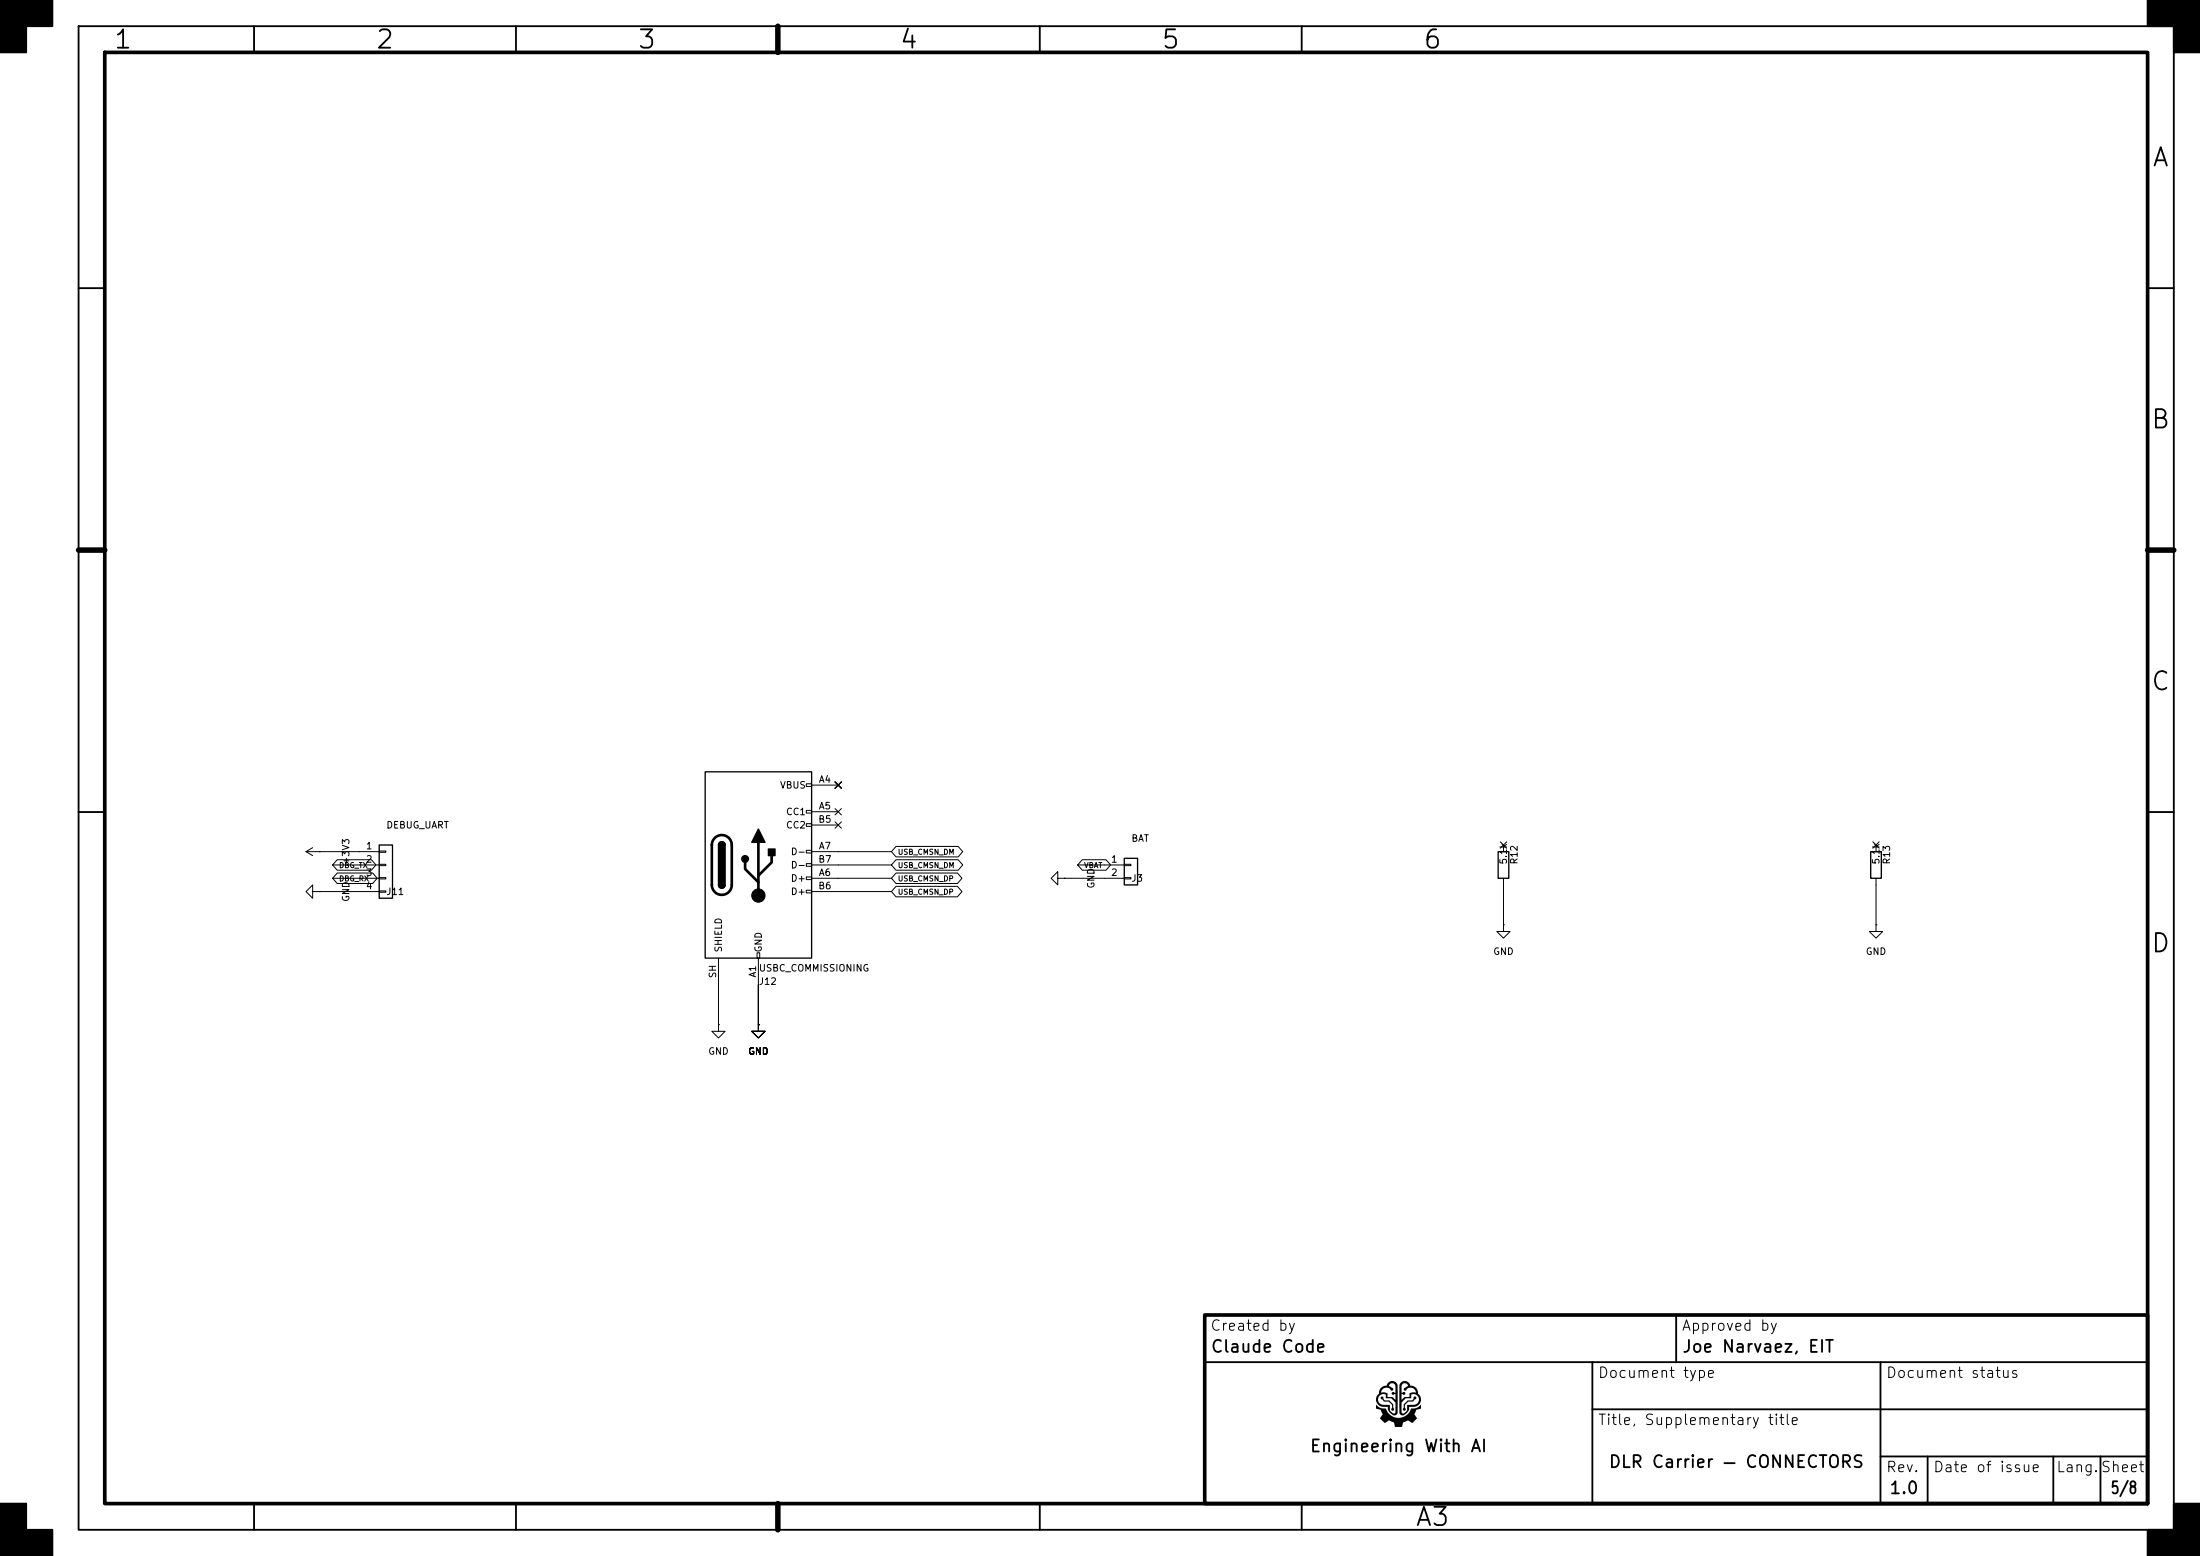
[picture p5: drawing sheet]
(kicad_sch
 (version 20250114)
 (generator "eeschema")
 (generator_version "9.0")
 (paper "A3")
 (title_block
  (title "DLR Carrier — CONNECTORS")
  (rev "1.0")
  (company "Engineering With AI"))
 (lib_symbols
  (symbol "Connector_Generic:Conn_01x04"
   (pin_names
    (offset 1.016) (hide yes)) (exclude_from_sim no) (in_bom yes) (on_board yes)
   (in_pos_files yes)
   (duplicate_pin_numbers_are_jumpers no)
   (property "Reference" "J" (at 0 5.08 0) (show_name no) (do_not_autoplace no) (effects (font (size 1.27 1.27))))
   (property "Value" "Conn_01x04" (at 0 -7.62 0) (show_name no) (do_not_autoplace no) (effects (font (size 1.27 1.27))))
   (property "Footprint" "" (at 0 0 0) (show_name no) (do_not_autoplace no) (hide yes) (effects (font (size 1.27 1.27))))
   (property "Datasheet" "" (at 0 0 0) (show_name no) (do_not_autoplace no) (hide yes) (effects (font (size 1.27 1.27))))
   (property "Description" "Generic connector, single row, 01x04, script generated (kicad-library-utils/schlib/autogen/connector/)" (at 0 0 0) (show_name no) (do_not_autoplace no) (hide yes) (effects (font (size 1.27 1.27))))
   (symbol "Conn_01x04_1_1"
    (rectangle (start -1.27 3.81) (end 1.27 -6.35) (stroke (width 0.254) (type default)) (fill (type background)))
    (rectangle (start -1.27 2.667) (end 0 2.413) (stroke (width 0.1524) (type default)) (fill (type none)))
    (rectangle (start -1.27 0.127) (end 0 -0.127) (stroke (width 0.1524) (type default)) (fill (type none)))
    (rectangle (start -1.27 -2.413) (end 0 -2.667) (stroke (width 0.1524) (type default)) (fill (type none)))
    (rectangle (start -1.27 -4.953) (end 0 -5.207) (stroke (width 0.1524) (type default)) (fill (type none)))
    (pin passive line (at -5.08 2.54 0) (length 3.81) (name "Pin_1" (effects (font (size 1.27 1.27)))) (number "1" (effects (font (size 1.27 1.27)))))
    (pin passive line (at -5.08 0 0) (length 3.81) (name "Pin_2" (effects (font (size 1.27 1.27)))) (number "2" (effects (font (size 1.27 1.27)))))
    (pin passive line (at -5.08 -2.54 0) (length 3.81) (name "Pin_3" (effects (font (size 1.27 1.27)))) (number "3" (effects (font (size 1.27 1.27)))))
    (pin passive line (at -5.08 -5.08 0) (length 3.81) (name "Pin_4" (effects (font (size 1.27 1.27)))) (number "4" (effects (font (size 1.27 1.27))))))
   (embedded_fonts no))
  (symbol "Connector:USB_C_Receptacle_USB2.0_14P"
   (pin_names
    (offset 1.016)) (exclude_from_sim no) (in_bom yes) (on_board yes)
   (in_pos_files yes)
   (duplicate_pin_numbers_are_jumpers no)
   (property "Reference" "J" (at 0 22.225 0) (show_name no) (do_not_autoplace no) (effects (font (size 1.27 1.27))))
   (property "Value" "USB_C_Receptacle_USB2.0_14P" (at 0 19.685 0) (show_name no) (do_not_autoplace no) (effects (font (size 1.27 1.27))))
   (property "Footprint" "" (at 3.81 0 0) (show_name no) (do_not_autoplace no) (hide yes) (effects (font (size 1.27 1.27))))
   (property "Datasheet" "https://www.usb.org/sites/default/files/documents/usb_type-c.zip" (at 3.81 0 0) (show_name no) (do_not_autoplace no) (hide yes) (effects (font (size 1.27 1.27))))
   (property "Description" "USB 2.0-only 14P Type-C Receptacle connector" (at 0 0 0) (show_name no) (do_not_autoplace no) (hide yes) (effects (font (size 1.27 1.27))))
   (symbol "USB_C_Receptacle_USB2.0_14P_0_0"
    (rectangle (start -0.254 -17.78) (end 0.254 -16.764) (stroke (width 0) (type default)) (fill (type none)))
    (rectangle (start 10.16 15.494) (end 9.144 14.986) (stroke (width 0) (type default)) (fill (type none)))
    (rectangle (start 10.16 10.414) (end 9.144 9.906) (stroke (width 0) (type default)) (fill (type none)))
    (rectangle (start 10.16 7.874) (end 9.144 7.366) (stroke (width 0) (type default)) (fill (type none)))
    (rectangle (start 10.16 2.794) (end 9.144 2.286) (stroke (width 0) (type default)) (fill (type none)))
    (rectangle (start 10.16 0.254) (end 9.144 -0.254) (stroke (width 0) (type default)) (fill (type none)))
    (rectangle (start 10.16 -2.286) (end 9.144 -2.794) (stroke (width 0) (type default)) (fill (type none)))
    (rectangle (start 10.16 -4.826) (end 9.144 -5.334) (stroke (width 0) (type default)) (fill (type none))))
   (symbol "USB_C_Receptacle_USB2.0_14P_0_1"
    (rectangle (start -10.16 17.78) (end 10.16 -17.78) (stroke (width 0.254) (type default)) (fill (type background)))
    (polyline (pts (xy -8.89 -3.81) (xy -8.89 3.81)) (stroke (width 0.508) (type default)) (fill (type none)))
    (rectangle (start -7.62 -3.81) (end -6.35 3.81) (stroke (width 0.254) (type default)) (fill (type outline)))
    (arc (start -7.62 3.81) (mid -6.985 4.4423) (end -6.35 3.81) (stroke (width 0.254) (type default)) (fill (type none)))
    (arc (start -7.62 3.81) (mid -6.985 4.4423) (end -6.35 3.81) (stroke (width 0.254) (type default)) (fill (type outline)))
    (arc (start -8.89 3.81) (mid -6.985 5.7067) (end -5.08 3.81) (stroke (width 0.508) (type default)) (fill (type none)))
    (arc (start -5.08 -3.81) (mid -6.985 -5.7067) (end -8.89 -3.81) (stroke (width 0.508) (type default)) (fill (type none)))
    (arc (start -6.35 -3.81) (mid -6.985 -4.4423) (end -7.62 -3.81) (stroke (width 0.254) (type default)) (fill (type none)))
    (arc (start -6.35 -3.81) (mid -6.985 -4.4423) (end -7.62 -3.81) (stroke (width 0.254) (type default)) (fill (type outline)))
    (polyline (pts (xy -5.08 3.81) (xy -5.08 -3.81)) (stroke (width 0.508) (type default)) (fill (type none)))
    (circle (center -2.54 1.143) (radius 0.635) (stroke (width 0.254) (type default)) (fill (type outline)))
    (polyline (pts (xy -1.27 4.318) (xy 0 6.858) (xy 1.27 4.318) (xy -1.27 4.318)) (stroke (width 0.254) (type default)) (fill (type outline)))
    (polyline (pts (xy 0 -2.032) (xy 2.54 0.508) (xy 2.54 1.778)) (stroke (width 0.508) (type default)) (fill (type none)))
    (polyline (pts (xy 0 -3.302) (xy -2.54 -0.762) (xy -2.54 0.508)) (stroke (width 0.508) (type default)) (fill (type none)))
    (polyline (pts (xy 0 -5.842) (xy 0 4.318)) (stroke (width 0.508) (type default)) (fill (type none)))
    (circle (center 0 -5.842) (radius 1.27) (stroke (width 0) (type default)) (fill (type outline)))
    (rectangle (start 1.905 1.778) (end 3.175 3.048) (stroke (width 0.254) (type default)) (fill (type outline))))
   (symbol "USB_C_Receptacle_USB2.0_14P_1_1"
    (pin passive line (at 0 -22.86 90) (length 5.08) (name "GND" (effects (font (size 1.27 1.27)))) (number "A1" (effects (font (size 1.27 1.27)))))
    (pin passive line (at 15.24 15.24 180) (length 5.08) (name "VBUS" (effects (font (size 1.27 1.27)))) (number "A4" (effects (font (size 1.27 1.27)))))
    (pin bidirectional line (at 15.24 10.16 180) (length 5.08) (name "CC1" (effects (font (size 1.27 1.27)))) (number "A5" (effects (font (size 1.27 1.27)))))
    (pin bidirectional line (at 15.24 -2.54 180) (length 5.08) (name "D+" (effects (font (size 1.27 1.27)))) (number "A6" (effects (font (size 1.27 1.27)))))
    (pin bidirectional line (at 15.24 2.54 180) (length 5.08) (name "D-" (effects (font (size 1.27 1.27)))) (number "A7" (effects (font (size 1.27 1.27)))))
    (pin passive line (at 15.24 15.24 180) (length 5.08) (hide yes) (name "VBUS" (effects (font (size 1.27 1.27)))) (number "A9" (effects (font (size 1.27 1.27)))))
    (pin passive line (at 0 -22.86 90) (length 5.08) (hide yes) (name "GND" (effects (font (size 1.27 1.27)))) (number "A12" (effects (font (size 1.27 1.27)))))
    (pin passive line (at 0 -22.86 90) (length 5.08) (hide yes) (name "GND" (effects (font (size 1.27 1.27)))) (number "B1" (effects (font (size 1.27 1.27)))))
    (pin passive line (at 15.24 15.24 180) (length 5.08) (hide yes) (name "VBUS" (effects (font (size 1.27 1.27)))) (number "B4" (effects (font (size 1.27 1.27)))))
    (pin bidirectional line (at 15.24 7.62 180) (length 5.08) (name "CC2" (effects (font (size 1.27 1.27)))) (number "B5" (effects (font (size 1.27 1.27)))))
    (pin bidirectional line (at 15.24 -5.08 180) (length 5.08) (name "D+" (effects (font (size 1.27 1.27)))) (number "B6" (effects (font (size 1.27 1.27)))))
    (pin bidirectional line (at 15.24 0 180) (length 5.08) (name "D-" (effects (font (size 1.27 1.27)))) (number "B7" (effects (font (size 1.27 1.27)))))
    (pin passive line (at 15.24 15.24 180) (length 5.08) (hide yes) (name "VBUS" (effects (font (size 1.27 1.27)))) (number "B9" (effects (font (size 1.27 1.27)))))
    (pin passive line (at 0 -22.86 90) (length 5.08) (hide yes) (name "GND" (effects (font (size 1.27 1.27)))) (number "B12" (effects (font (size 1.27 1.27)))))
    (pin passive line (at -7.62 -22.86 90) (length 5.08) (name "SHIELD" (effects (font (size 1.27 1.27)))) (number "SH" (effects (font (size 1.27 1.27))))))
   (embedded_fonts no))
  (symbol "Connector_Generic:Conn_01x02"
   (pin_names
    (offset 1.016) (hide yes)) (exclude_from_sim no) (in_bom yes) (on_board yes)
   (in_pos_files yes)
   (duplicate_pin_numbers_are_jumpers no)
   (property "Reference" "J" (at 0 2.54 0) (show_name no) (do_not_autoplace no) (effects (font (size 1.27 1.27))))
   (property "Value" "Conn_01x02" (at 0 -5.08 0) (show_name no) (do_not_autoplace no) (effects (font (size 1.27 1.27))))
   (property "Footprint" "" (at 0 0 0) (show_name no) (do_not_autoplace no) (hide yes) (effects (font (size 1.27 1.27))))
   (property "Datasheet" "" (at 0 0 0) (show_name no) (do_not_autoplace no) (hide yes) (effects (font (size 1.27 1.27))))
   (property "Description" "Generic connector, single row, 01x02, script generated (kicad-library-utils/schlib/autogen/connector/)" (at 0 0 0) (show_name no) (do_not_autoplace no) (hide yes) (effects (font (size 1.27 1.27))))
   (symbol "Conn_01x02_1_1"
    (rectangle (start -1.27 1.27) (end 1.27 -3.81) (stroke (width 0.254) (type default)) (fill (type background)))
    (rectangle (start -1.27 0.127) (end 0 -0.127) (stroke (width 0.1524) (type default)) (fill (type none)))
    (rectangle (start -1.27 -2.413) (end 0 -2.667) (stroke (width 0.1524) (type default)) (fill (type none)))
    (pin passive line (at -5.08 0 0) (length 3.81) (name "Pin_1" (effects (font (size 1.27 1.27)))) (number "1" (effects (font (size 1.27 1.27)))))
    (pin passive line (at -5.08 -2.54 0) (length 3.81) (name "Pin_2" (effects (font (size 1.27 1.27)))) (number "2" (effects (font (size 1.27 1.27))))))
   (embedded_fonts no))
  (symbol "Device:R"
   (pin_numbers (hide yes))
   (pin_names
    (offset 0)) (exclude_from_sim no) (in_bom yes) (on_board yes)
   (in_pos_files yes)
   (duplicate_pin_numbers_are_jumpers no)
   (property "Reference" "R" (at 2.032 0 90) (show_name no) (do_not_autoplace no) (effects (font (size 1.27 1.27))))
   (property "Value" "R" (at 0 0 90) (show_name no) (do_not_autoplace no) (effects (font (size 1.27 1.27))))
   (property "Footprint" "" (at -1.778 0 90) (show_name no) (do_not_autoplace no) (hide yes) (effects (font (size 1.27 1.27))))
   (property "Datasheet" "" (at 0 0 0) (show_name no) (do_not_autoplace no) (hide yes) (effects (font (size 1.27 1.27))))
   (property "Description" "Resistor" (at 0 0 0) (show_name no) (do_not_autoplace no) (hide yes) (effects (font (size 1.27 1.27))))
   (symbol "R_0_1"
    (rectangle (start -1.016 -2.54) (end 1.016 2.54) (stroke (width 0.254) (type default)) (fill (type none))))
   (symbol "R_1_1"
    (pin passive line (at 0 3.81 270) (length 1.27) (name "" (effects (font (size 1.27 1.27)))) (number "1" (effects (font (size 1.27 1.27)))))
    (pin passive line (at 0 -3.81 90) (length 1.27) (name "" (effects (font (size 1.27 1.27)))) (number "2" (effects (font (size 1.27 1.27))))))
   (embedded_fonts no))
  (symbol "power:+3V3"
   (power global)
   (pin_numbers (hide yes))
   (pin_names
    (offset 0) (hide yes)) (exclude_from_sim no) (in_bom yes) (on_board yes)
   (in_pos_files yes)
   (duplicate_pin_numbers_are_jumpers no)
   (property "Reference" "#PWR" (at 0 -3.81 0) (show_name no) (do_not_autoplace no) (hide yes) (effects (font (size 1.27 1.27))))
   (property "Value" "+3V3" (at 0 3.556 0) (show_name no) (do_not_autoplace no) (effects (font (size 1.27 1.27))))
   (property "Footprint" "" (at 0 0 0) (show_name no) (do_not_autoplace no) (hide yes) (effects (font (size 1.27 1.27))))
   (property "Datasheet" "" (at 0 0 0) (show_name no) (do_not_autoplace no) (hide yes) (effects (font (size 1.27 1.27))))
   (property "Description" "Power symbol creates a global label with name \"+3V3\"" (at 0 0 0) (show_name no) (do_not_autoplace no) (hide yes) (effects (font (size 1.27 1.27))))
   (symbol "+3V3_0_1"
    (polyline (pts (xy -0.762 1.27) (xy 0 2.54)) (stroke (width 0) (type default)) (fill (type none)))
    (polyline (pts (xy 0 2.54) (xy 0.762 1.27)) (stroke (width 0) (type default)) (fill (type none)))
    (polyline (pts (xy 0 0) (xy 0 2.54)) (stroke (width 0) (type default)) (fill (type none))))
   (symbol "+3V3_1_1"
    (pin power_in line (at 0 0 90) (length 0) (name "" (effects (font (size 1.27 1.27)))) (number "1" (effects (font (size 1.27 1.27))))))
   (embedded_fonts no))
  (symbol "power:GND"
   (power global)
   (pin_numbers (hide yes))
   (pin_names
    (offset 0) (hide yes)) (exclude_from_sim no) (in_bom yes) (on_board yes)
   (in_pos_files yes)
   (duplicate_pin_numbers_are_jumpers no)
   (property "Reference" "#PWR" (at 0 -6.35 0) (show_name no) (do_not_autoplace no) (hide yes) (effects (font (size 1.27 1.27))))
   (property "Value" "GND" (at 0 -3.81 0) (show_name no) (do_not_autoplace no) (effects (font (size 1.27 1.27))))
   (property "Footprint" "" (at 0 0 0) (show_name no) (do_not_autoplace no) (hide yes) (effects (font (size 1.27 1.27))))
   (property "Datasheet" "" (at 0 0 0) (show_name no) (do_not_autoplace no) (hide yes) (effects (font (size 1.27 1.27))))
   (property "Description" "Power symbol creates a global label with name \"GND\" , ground" (at 0 0 0) (show_name no) (do_not_autoplace no) (hide yes) (effects (font (size 1.27 1.27))))
   (symbol "GND_0_1"
    (polyline (pts (xy 0 0) (xy 0 -1.27) (xy 1.27 -1.27) (xy 0 -2.54) (xy -1.27 -1.27) (xy 0 -1.27)) (stroke (width 0) (type default)) (fill (type none))))
   (symbol "GND_1_1"
    (pin power_in line (at 0 0 270) (length 0) (name "" (effects (font (size 1.27 1.27)))) (number "1" (effects (font (size 1.27 1.27))))))
   (embedded_fonts no)))
 (symbol
  (lib_id "Connector_Generic:Conn_01x04")
  (at 73.66 165.1 0)
  (unit 1)
  (exclude_from_sim no)
  (in_bom yes)
  (on_board yes)
  (dnp no)
  (fields_autoplaced no)
  (property "Reference" "J11" (at 73.66 170.18 0.0000) (effects (font (size 1.27 1.27)) (justify left)))
  (property "Value" "DEBUG_UART" (at 73.66 157.48 0.0000) (effects (font (size 1.27 1.27)) (justify left)))
  (property "Footprint" "Connector_PinHeader_2.54mm:PinHeader_1x04_P2.54mm_Vertical" (at 73.66 165.1 0.0000) (effects (font (size 1.27 1.27)) (hide yes)))
  (pin "1")
  (pin "2")
  (pin "3")
  (pin "4"))
 (symbol
  (lib_id "Connector:USB_C_Receptacle_USB2.0_14P")
  (at 144.78 165.1 0)
  (unit 1)
  (exclude_from_sim no)
  (in_bom yes)
  (on_board yes)
  (dnp no)
  (fields_autoplaced no)
  (property "Reference" "J12" (at 144.78 187.325 0.0000) (effects (font (size 1.27 1.27)) (justify left)))
  (property "Value" "USBC_COMMISSIONING" (at 144.78 184.785 0.0000) (effects (font (size 1.27 1.27)) (justify left)))
  (property "Footprint" "Connector_USB:USB_C_Receptacle_GCT_USB4085" (at 148.59 165.1 0.0000) (effects (font (size 1.27 1.27)) (hide yes)))
  (pin "A1")
  (pin "A4")
  (pin "A5")
  (pin "A6")
  (pin "A7")
  (pin "A9")
  (pin "A12")
  (pin "B1")
  (pin "B4")
  (pin "B5")
  (pin "B6")
  (pin "B7")
  (pin "B9")
  (pin "B12")
  (pin "SH"))
 (symbol
  (lib_id "Connector_Generic:Conn_01x02")
  (at 215.9 165.1 0)
  (unit 1)
  (exclude_from_sim no)
  (in_bom yes)
  (on_board yes)
  (dnp no)
  (fields_autoplaced no)
  (property "Reference" "J3" (at 215.9 167.64 0.0000) (effects (font (size 1.27 1.27)) (justify left)))
  (property "Value" "BAT" (at 215.9 160.02 0.0000) (effects (font (size 1.27 1.27)) (justify left)))
  (property "Footprint" "TerminalBlock_Phoenix:TerminalBlock_Phoenix_MKDS-1,5-2-5.08_1x02_P5.08mm_Horizontal" (at 215.9 165.1 0.0000) (effects (font (size 1.27 1.27)) (hide yes)))
  (pin "1")
  (pin "2"))
 (symbol
  (lib_id "Device:R")
  (at 287.02 165.1 0)
  (unit 1)
  (exclude_from_sim no)
  (in_bom yes)
  (on_board yes)
  (dnp no)
  (fields_autoplaced no)
  (property "Reference" "R12" (at 289.052 165.1 90) (effects (font (size 1.27 1.27)) (justify left)))
  (property "Value" "5.1k" (at 287.02 165.1 90) (effects (font (size 1.27 1.27)) (justify left)))
  (property "Footprint" "Resistor_SMD:R_0402_1005Metric" (at 285.242 165.1 90) (effects (font (size 1.27 1.27)) (hide yes)))
  (pin "1")
  (pin "2"))
 (symbol
  (lib_id "Device:R")
  (at 358.14 165.1 0)
  (unit 1)
  (exclude_from_sim no)
  (in_bom yes)
  (on_board yes)
  (dnp no)
  (fields_autoplaced no)
  (property "Reference" "R13" (at 360.172 165.1 90) (effects (font (size 1.27 1.27)) (justify left)))
  (property "Value" "5.1k" (at 358.14 165.1 90) (effects (font (size 1.27 1.27)) (justify left)))
  (property "Footprint" "Resistor_SMD:R_0402_1005Metric" (at 356.362 165.1 90) (effects (font (size 1.27 1.27)) (hide yes)))
  (pin "1")
  (pin "2"))
 (symbol
  (lib_id "power:+3V3")
  (at 60.96 162.56 90)
  (unit 1)
  (exclude_from_sim no)
  (in_bom yes)
  (on_board yes)
  (dnp no)
  (fields_autoplaced no)
  (property "Reference" "#PWR001" (at 64.77 162.56 90) (effects (font (size 1.27 1.27)) (justify left) (hide yes)))
  (property "Value" "+3V3" (at 66.04 162.56 0) (effects (font (size 1.27 1.27))))
  (pin "1"))
 (symbol
  (lib_id "power:GND")
  (at 60.96 170.18 270)
  (unit 1)
  (exclude_from_sim no)
  (in_bom yes)
  (on_board yes)
  (dnp no)
  (fields_autoplaced no)
  (property "Reference" "#PWR002" (at 54.61 170.18 270) (effects (font (size 1.27 1.27)) (justify left) (hide yes)))
  (property "Value" "GND" (at 66.04 170.18 0) (effects (font (size 1.27 1.27))))
  (pin "1"))
 (symbol
  (lib_id "power:GND")
  (at 144.78 195.58 0)
  (unit 1)
  (exclude_from_sim no)
  (in_bom yes)
  (on_board yes)
  (dnp no)
  (fields_autoplaced no)
  (property "Reference" "#PWR003" (at 144.78 189.23 0.0000) (effects (font (size 1.27 1.27)) (justify left) (hide yes)))
  (property "Value" "GND" (at 144.78 200.66 0) (effects (font (size 1.27 1.27))))
  (pin "1"))
 (symbol
  (lib_id "power:GND")
  (at 144.78 195.58 0)
  (unit 1)
  (exclude_from_sim no)
  (in_bom yes)
  (on_board yes)
  (dnp no)
  (fields_autoplaced no)
  (property "Reference" "#PWR004" (at 144.78 189.23 0.0000) (effects (font (size 1.27 1.27)) (justify left) (hide yes)))
  (property "Value" "GND" (at 144.78 200.66 0) (effects (font (size 1.27 1.27))))
  (pin "1"))
 (symbol
  (lib_id "power:GND")
  (at 144.78 195.58 0)
  (unit 1)
  (exclude_from_sim no)
  (in_bom yes)
  (on_board yes)
  (dnp no)
  (fields_autoplaced no)
  (property "Reference" "#PWR005" (at 144.78 189.23 0.0000) (effects (font (size 1.27 1.27)) (justify left) (hide yes)))
  (property "Value" "GND" (at 144.78 200.66 0) (effects (font (size 1.27 1.27))))
  (pin "1"))
 (symbol
  (lib_id "power:GND")
  (at 144.78 195.58 0)
  (unit 1)
  (exclude_from_sim no)
  (in_bom yes)
  (on_board yes)
  (dnp no)
  (fields_autoplaced no)
  (property "Reference" "#PWR006" (at 144.78 189.23 0.0000) (effects (font (size 1.27 1.27)) (justify left) (hide yes)))
  (property "Value" "GND" (at 144.78 200.66 0) (effects (font (size 1.27 1.27))))
  (pin "1"))
 (symbol
  (lib_id "power:GND")
  (at 137.16 195.58 0)
  (unit 1)
  (exclude_from_sim no)
  (in_bom yes)
  (on_board yes)
  (dnp no)
  (fields_autoplaced no)
  (property "Reference" "#PWR007" (at 137.16 189.23 0.0000) (effects (font (size 1.27 1.27)) (justify left) (hide yes)))
  (property "Value" "GND" (at 137.16 200.66 0) (effects (font (size 1.27 1.27))))
  (pin "1"))
 (symbol
  (lib_id "power:GND")
  (at 203.2 167.64 270)
  (unit 1)
  (exclude_from_sim no)
  (in_bom yes)
  (on_board yes)
  (dnp no)
  (fields_autoplaced no)
  (property "Reference" "#PWR008" (at 196.85 167.64 270) (effects (font (size 1.27 1.27)) (justify left) (hide yes)))
  (property "Value" "GND" (at 208.28 167.64 0) (effects (font (size 1.27 1.27))))
  (pin "1"))
 (symbol
  (lib_id "power:GND")
  (at 287.02 176.53 0)
  (unit 1)
  (exclude_from_sim no)
  (in_bom yes)
  (on_board yes)
  (dnp no)
  (fields_autoplaced no)
  (property "Reference" "#PWR009" (at 287.02 170.18 0.0000) (effects (font (size 1.27 1.27)) (justify left) (hide yes)))
  (property "Value" "GND" (at 287.02 181.61 0) (effects (font (size 1.27 1.27))))
  (pin "1"))
 (symbol
  (lib_id "power:GND")
  (at 358.14 176.53 0)
  (unit 1)
  (exclude_from_sim no)
  (in_bom yes)
  (on_board yes)
  (dnp no)
  (fields_autoplaced no)
  (property "Reference" "#PWR010" (at 358.14 170.18 0.0000) (effects (font (size 1.27 1.27)) (justify left) (hide yes)))
  (property "Value" "GND" (at 358.14 181.61 0) (effects (font (size 1.27 1.27))))
  (pin "1"))
 (wire
  (pts (xy 68.58 162.56) (xy 60.96 162.56))
  (stroke (width 0) (type default)))
 (wire
  (pts (xy 68.58 167.64) (xy 63.5 167.64))
  (stroke (width 0) (type default)))
 (wire
  (pts (xy 68.58 165.1) (xy 63.5 165.1))
  (stroke (width 0) (type default)))
 (wire
  (pts (xy 68.58 170.18) (xy 60.96 170.18))
  (stroke (width 0) (type default)))
 (wire
  (pts (xy 144.78 187.96) (xy 144.78 195.58))
  (stroke (width 0) (type default)))
 (wire
  (pts (xy 144.78 187.96) (xy 144.78 195.58))
  (stroke (width 0) (type default)))
 (wire
  (pts (xy 144.78 187.96) (xy 144.78 195.58))
  (stroke (width 0) (type default)))
 (wire
  (pts (xy 144.78 187.96) (xy 144.78 195.58))
  (stroke (width 0) (type default)))
 (wire
  (pts (xy 137.16 187.96) (xy 137.16 195.58))
  (stroke (width 0) (type default)))
 (wire
  (pts (xy 210.82 167.64) (xy 203.2 167.64))
  (stroke (width 0) (type default)))
 (wire
  (pts (xy 287.02 168.91) (xy 287.02 176.53))
  (stroke (width 0) (type default)))
 (wire
  (pts (xy 358.14 168.91) (xy 358.14 176.53))
  (stroke (width 0) (type default)))
 (wire
  (pts (xy 160.02 162.56) (xy 170.18 162.56))
  (stroke (width 0) (type default)))
 (wire
  (pts (xy 160.02 165.1) (xy 170.18 165.1))
  (stroke (width 0) (type default)))
 (wire
  (pts (xy 160.02 167.64) (xy 170.18 167.64))
  (stroke (width 0) (type default)))
 (wire
  (pts (xy 160.02 170.18) (xy 170.18 170.18))
  (stroke (width 0) (type default)))
 (wire
  (pts (xy 210.82 165.1) (xy 205.74 165.1))
  (stroke (width 0) (type default)))
 (global_label "DBG_RX"
  (shape bidirectional)
  (at 63.5 167.64 180)
  (effects (font (size 1 1)) (justify left)))
 (global_label "DBG_TX"
  (shape bidirectional)
  (at 63.5 165.1 180)
  (effects (font (size 1 1)) (justify left)))
 (global_label "USB_CMSN_DM"
  (shape bidirectional)
  (at 170.18 162.56 0)
  (effects (font (size 1 1)) (justify left)))
 (global_label "USB_CMSN_DM"
  (shape bidirectional)
  (at 170.18 165.1 0)
  (effects (font (size 1 1)) (justify left)))
 (global_label "USB_CMSN_DP"
  (shape bidirectional)
  (at 170.18 167.64 0)
  (effects (font (size 1 1)) (justify left)))
 (global_label "USB_CMSN_DP"
  (shape bidirectional)
  (at 170.18 170.18 0)
  (effects (font (size 1 1)) (justify left)))
 (global_label "VBAT"
  (shape bidirectional)
  (at 205.74 165.1 180)
  (effects (font (size 1 1)) (justify left)))
 (no_connect
  (at 160.02 154.94))
 (no_connect
  (at 287.02 161.29))
 (no_connect
  (at 160.02 157.48))
 (no_connect
  (at 358.14 161.29))
 (no_connect
  (at 160.02 149.86))
 (no_connect
  (at 160.02 149.86))
 (no_connect
  (at 160.02 149.86))
 (no_connect
  (at 160.02 149.86))
 (sheet_instances
  (path ""
   (page "7")))
 (embedded_fonts no))
